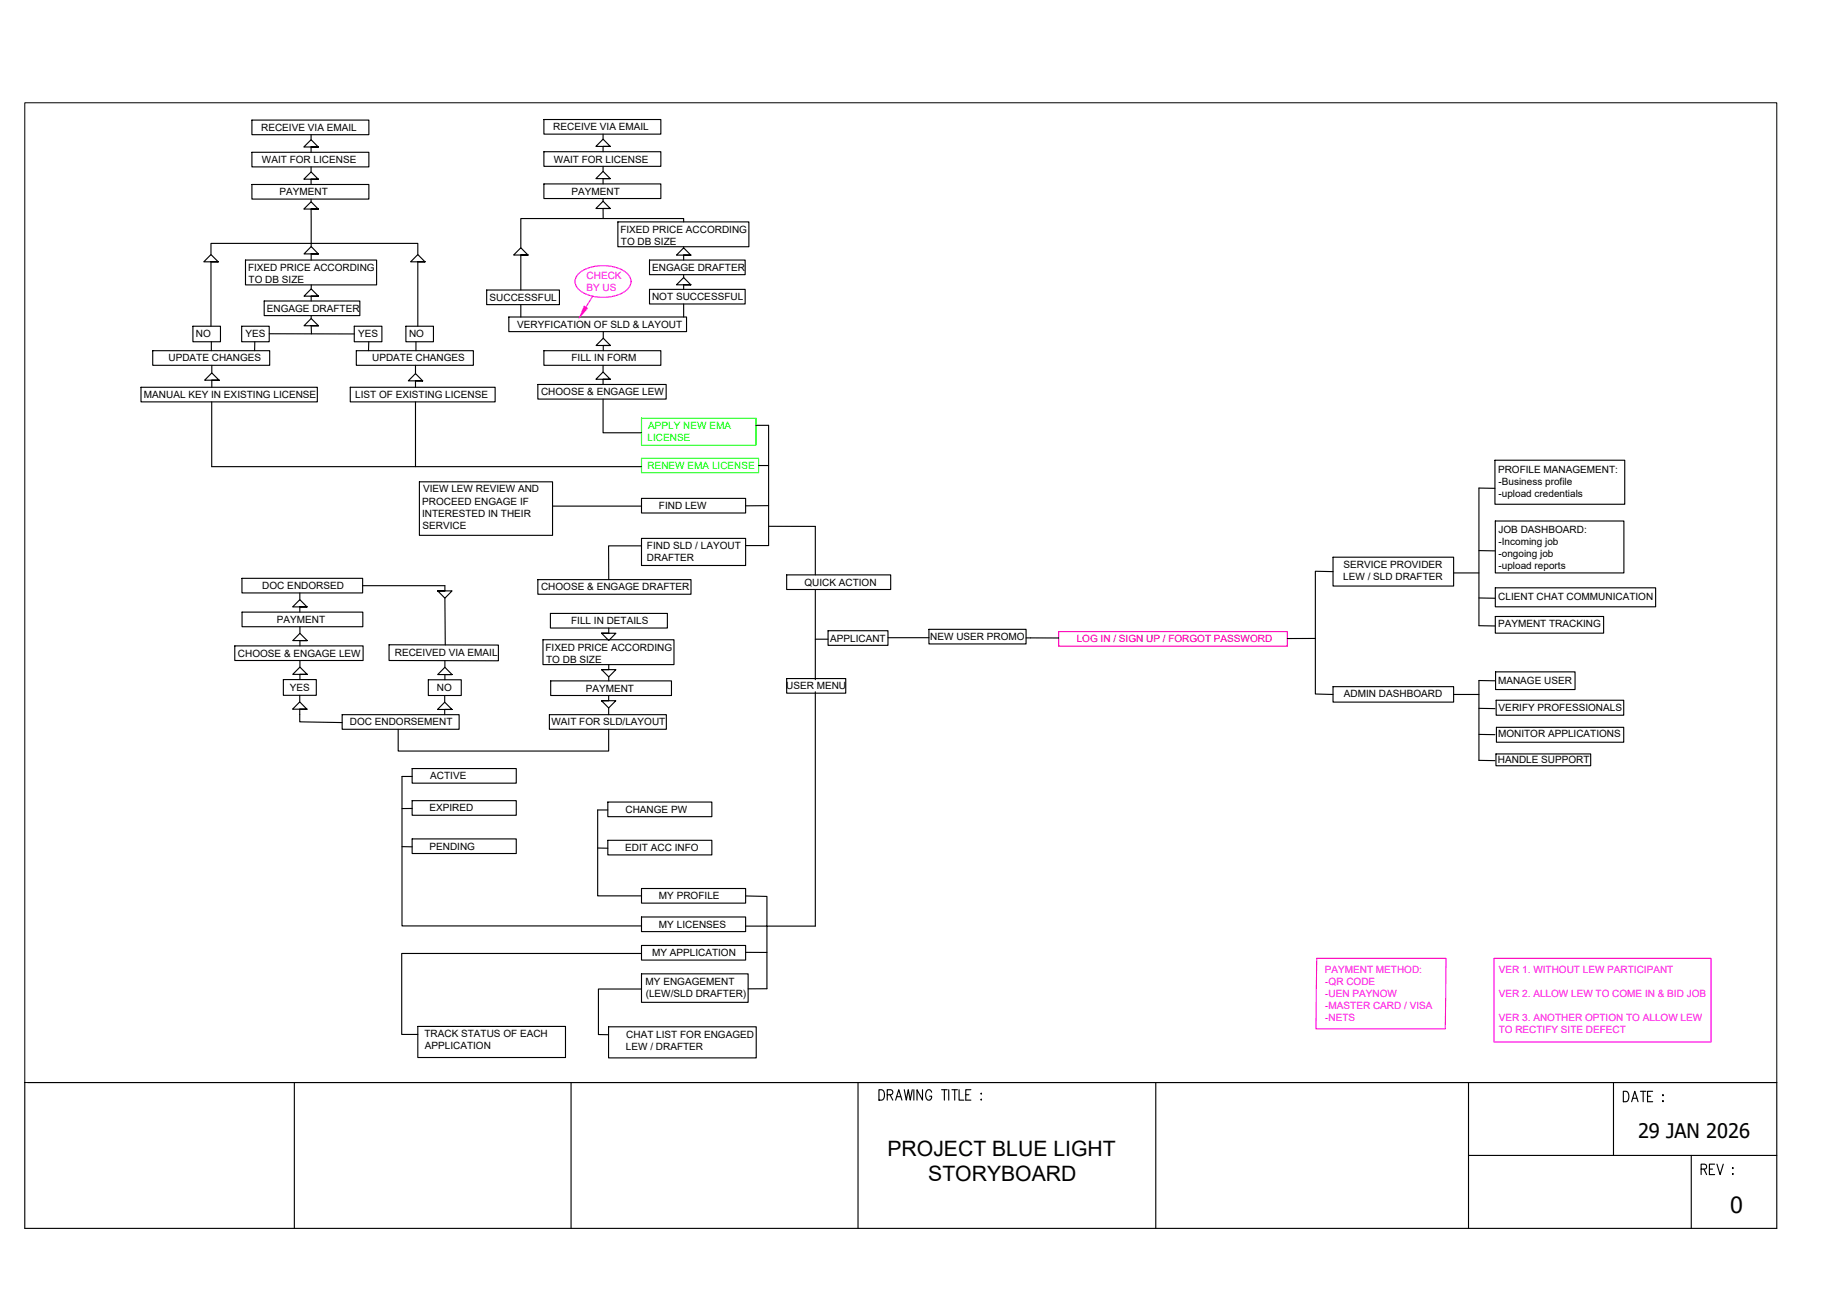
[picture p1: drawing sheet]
<svg xmlns="http://www.w3.org/2000/svg" width="420mm" height="297mm" viewBox="0 0 420 297" stroke-linecap="round" stroke-linejoin="round" font-family="sans-serif">
<!-- layer: 0 -->
<path d="M240.8 143.6h52v3.4h-52z" fill="none" stroke="#f00" stroke-width=".25"/>
<g fill="none" stroke="#000" stroke-width=".25">
<path d="M57.3 34.6h26.6v3.4h-26.6zM57.3 27.3h26.6v3.3h-26.6zM70.8 30.6v1.2M70.8 38v1.1M72.4 33.4l-1.6-1.6-1.7 1.6h3.3h-1.6v1.2M123.7 34.5h26.6v3.3h-26.6zM123.7 27.2h26.6v3.3h-26.6zM137.2 30.5v1.2M137.2 37.8v1.2M138.8 33.3l-1.6-1.6-1.6 1.6h3.2h-1.6v1.2M48 57.9v-2.5h47v2.5M49.6 59.5l-1.6-1.6-1.6 1.6h3.2h-1.6v14.7"/>
<path d="M55.8 59.1h29.9v5.7h-29.9zM57.3 42h26.6v3.3h-26.6zM70.8 45.3v.6M72.4 47.5l-1.6-1.6-1.7 1.6h3.3h-1.6v8.6M72.4 40.8l-1.6-1.7-1.7 1.7h3.3h-1.6v1.2M72.4 57.7l-1.6-1.6-1.6 1.6h3.2h-1.6v1.4M96.7 59.5l-1.7-1.6-1.6 1.6h3.3h-1.7v14.7M120.1 58l-1.6-1.6-1.7 1.6h3.3h-1.6v8M123.7 41.8h26.6v3.4h-26.6zM137.2 45.2v.6M138.8 47.4l-1.6-1.6-1.6 1.6h3.2h-1.6v2.3M138.8 40.6l-1.6-1.6-1.6 1.6h3.2h-1.6v1.2"/>
<path d="M140.6 50.5h29.8v5.6h-29.8zM147.8 59.1h21.7v3.4h-21.7zM155.5 50.5v-.8h-37v6.7M155.5 56.1v.3M157.1 58l-1.6-1.6-1.6 1.6h3.2h-1.6v1.1M34.7 79.8h26.6v3.3h-26.6zM43.9 74.2h6.3v3.5h-6.3zM48.1 77.7v2.1M55 74.2h6.2v3.5h-6.2zM58 77.7l-.1 2.1M60.1 68.5h21.8v3.3h-21.8zM61.2 75.9l19.4 .1"/>
<path d="M70.8 71.8v.6M70.8 64.8v.9M72.4 74.1l-1.6-1.7-1.6 1.7h3.2h-1.6l.1 1.8M72.4 67.4l-1.6-1.7-1.6 1.7h3.2h-1.6v1.1M80.6 74.2h6.3v3.5h-6.3zM81.1 79.8h26.6v3.3h-26.6zM83.9 77.7l-.1 2.1M92.3 74.2h6.3v3.5h-6.3zM94.6 77.7v2.1M110.7 66h16.6v3.3h-16.6zM115.7 72.1h40.5v3.3h-40.5zM118.5 69.3v2.8"/>
<path d="M123.7 79.8h26.6v3.3h-26.6zM137.2 75.4v1.5M138.9 78.6l-1.7-1.7-1.6 1.7h3.3h-1.7v1.2M147.8 65.8h21.7v3.3h-21.7zM155.5 62.5v.6M155.5 69.1v3M157.1 64.8l-1.6-1.7-1.6 1.7h3.2h-1.6v1M32.1 88.1h40.1v3.3h-40.1zM48.2 91.4v14.7h97.7M48.2 83.1v1.7M49.8 86.5l-1.6-1.7-1.6 1.7h3.2h-1.6v1.6M79.7 88.1h32.9v3.3h-32.9z"/>
<path d="M94.5 83.1v1.9M94.5 91.4v14.7M96.1 86.6l-1.6-1.6-1.6 1.6h3.2h-1.6v1.5M122.4 87.4h29.1v3.4h-29.1zM137.2 90.8v7.6h8.7M137.2 83.1v1.5M138.8 86.3l-1.6-1.7-1.6 1.7h3.2h-1.6v1.1M172 96.7h2.8v27.4h-5.2M95.4 109.6h30.3v12.2h-30.3zM125.7 115.1h20.2M145.9 113.4h23.7v3.3h-23.7zM172.6 105.9h2.2"/>
<path d="M174.8 115h-5.2M174.8 119.7h10.7v11.1M340.1 104.7h29.5v10h-29.5zM340.1 111.1l-3.7-.1v31.3l3.7 .1M340.2 118.5h29.2v11.8h-29.2zM55 131.5h27.5v3.4h-27.5zM55.1 139.2h27.4v3.3h-27.4zM68.2 134.9v1.5M69.8 138l-1.6-1.6-1.6 1.6h3.2h-1.6v1.2M82.5 133.2h18.7v1.2h-1.6h3.2l-1.6 1.6-1.6-1.6M101.2 136l.1 10.7M122.4 131.8h34.8v3.4h-34.8z"/>
<path d="M125.2 139.5h26.6v3.3h-26.6zM145.9 122.5h23.7v6.1h-23.7zM145.9 124.1h-7.5l.1 7.7M179 130.8h23.6v3.3h-23.6zM185.5 134.1v11.3M303.2 126.7h27.5v6.6h-27.5zM303.2 130l-4-.1v15.3M330.7 130.3h5.7M336.4 125.2l3.7 .1M336.4 136l3.7 .1M340.2 133.7h36.4v4.3h-36.4zM53.4 146.9h29.2v3.3h-29.2z"/>
<path d="M64.5 154.6h7.5v3.5h-7.5zM68.2 158.1v1.5M68.2 142.5v1.5M68.2 150.2v1.5M69.9 153.4l-1.7-1.7-1.6 1.7h3.3h-1.7v1.2M69.9 145.7l-1.7-1.7-1.6 1.7h3.3h-1.7v1.2M88.5 146.6l24.9 .1v3.6l-24.9-.1zM97.4 154.6h7.5v3.6h-7.5zM101.2 158.2v1.5M101.2 150.3v1.5M102.8 153.4l-1.6-1.6-1.6 1.6h3.2h-1.6v1.2M123.5 145.5h29.8v5.7h-29.8z"/>
<path d="M125.3 154.9h27.4v3.3h-27.4zM138.5 158.2v1.2h-1.7h3.3l-1.6 1.6-1.7-1.6M138.5 142.8v1.2h-1.7h3.3l-1.6 1.7-1.7-1.7M138.5 151.2v1.1h-1.7h3.3l-1.6 1.7-1.7-1.7M138.5 154v.9M179 154.3h13.4v3.4h-13.4zM185.5 157.3v53.3h-11v14.3h-4.3M188.4 143.5h13.6v3.3h-13.6zM188.4 145.4h-2.9v9.2M202 145h9.3M211.3 143.1h22.1v3.4h-22.1zM233.4 145.1h7.4"/>
<path d="M299.2 145.2v12.6l4 .2M299.2 145.2h-6.4M303.2 156.2h27.5v3.5h-27.5zM330.7 158h5.7M340.1 154.8h-3.7v18.1l3.7 .1M340.2 140.2h24.6v3.8h-24.6zM340.2 152.8h18.1v4h-18.1zM340.3 159.3h29.1v3.4h-29.1zM69.8 161.3l-1.6-1.7-1.6 1.7h3.2h-1.6v2.9l9.6 .1M77.8 162.5h26.6v3.4h-26.6zM90.6 165.9v4.9h47.9v-4.9M93.8 176.6h-2.4v34h54.5"/>
<path d="M93.8 174.8h23.6v3.3h-23.6zM102.8 161.4l-1.6-1.7-1.7 1.7h3.3h-1.6v1.1M125 162.5h26.6v3.4h-26.6zM138.5 161v1.5M336.4 161.1l3.7 .1M336.4 167l3.7 .1M340.3 171.5h21.6v2.7h-21.6zM340.4 165.4h29v3.4h-29zM91.4 192.6h2.4M93.8 190.8h23.6v3.3h-23.6zM93.8 182.1h23.6v3.3h-23.6zM93.8 183.9h-2.4"/>
<path d="M136 192.9h2.3M138.3 184.2h-2.3v19.6h9.9M138.3 191.1h23.6v3.3h-23.6zM138.3 182.4h23.6v3.3h-23.6zM145.9 208.6h23.7v3.3h-23.7zM145.9 202.1h23.7v3.3h-23.7zM145.9 215h23.7v3.4h-23.7zM145.9 216.9h-54.5v18.4h3.6M169.6 203.8l4.9 .1v6.7h-4.9M169.6 216.6h4.9M95 233.5h33.6v7h-33.6zM138.4 233.5h33.6v7.1h-33.6z"/>
<path d="M145.9 221.5h24.3v6.5h-24.3zM145.9 224.9h-9.8v10.4h2.3M5.6 246.2v33.2h398.6v-33.2h-397.9M67 246.2v33.2M129.9 246.2v33.2M195.2 246.2v33.2M262.9 246.2v33.2M334.1 246.2v33.2M367 246.2v16.6M384.7 262.8v16.6"/>
</g>
<path d="M145.9 95.1h26.1v6.2h-26.1zM145.9 104.2h26.7v3.4h-26.7z" fill="none" stroke="#0f0" stroke-width=".25"/>
<path d="M131.7 62.2a9.4 9.4 0 0 1 11 0 2.46 2.46 0 0 1-.6 4.2 9.6 9.6 0 0 1-10.4-.6 2.34 2.34 0 0 1 0-3.6zM134.9 67.4l-1.6 2.5M299.5 218h29.4l-.1 16h-29.4zM339.9 218h49.3v19h-49.3z" fill="none" stroke="#f0f" stroke-width=".25"/>
<path d="M132.9 69.6l.7 .5-1.7 2z" fill="#f0f" stroke="#f0f" stroke-width=".23"/>
<path d="M5.6 23.4h398.6v222.8h-398.6z" fill="none" stroke="#000" stroke-width=".23"/>
<!-- layer: TXT -->
<g fill="none" stroke="#000" stroke-width=".25">
<path d="M199.9 247.8a1.25 1.25 0 0 1 1.3 .7 1.25 1.25 0 0 1-.2 1.4l-.4 .3h-.7zM201.8 249l1.1-.1 .2-.4-.2-.5-1.1-.2v2.4M202.5 249l.6 1.2M203.7 250.2l.8-2.4 .7 2.4M204 249.4h.9M205.7 247.8l.5 2.4 .4-2.4 .5 2.4 .4-2.4M207.9 247.8v2.4M209.9 247.8v2.4l-1.3-2.4v2.4M211.9 248.4a.63 .63 0 0 0-.6-.6 .63 .63 0 0 0-.6 .6v1.3a.65 .65 0 0 0 .8 .5 .65 .65 0 0 0 .4-.9h-.4M214.2 247.8h1.3M214.8 247.8v2.4M215.8 247.8v2.4"/>
<path d="M216.5 247.8h1.3M217.2 247.8v2.4M218.2 247.8v2.4h1.1M219.7 249h.7M220.9 247.8h-1.2v2.4h1.2M223.2 248.7v.2zM223.2 250v.2zM369.3 248.2h.6a1.42 1.42 0 0 1 0 2.4h-.6zM371.2 250.6l.7-2.4 .7 2.4M371.4 249.8h.9M373.2 248.2h1.2M373.8 248.2v2.4"/>
<path d="M374.8 249.3h.7M375.9 248.2h-1.1v2.4h1.1M378.3 249v.2zM378.3 250.3v.3zM334.1 262.8h70.1M387 265.9h.8a.57 .57 0 0 0 .4-.6 .57 .57 0 0 0-.4-.5h-.8v2.4M387.6 265.9l.6 1.3M388.9 265.9h.7M390 264.8h-1.1v2.4h1.1M390.6 264.8l.7 2.4 .7-2.4M394.1 265.7h.2zM394.2 266.9v.3z"/>
</g>
<text font-size="5.3" x="393.6" y="275.9">0</text>
<g font-size="4.8">
<text x="201.9" y="263">PROJECT BLUE LIGHT</text>
<text x="211.2" y="268.6">STORYBOARD</text>
</g>
<text font-size="4.6" x="372.6" y="258.9">29 JAN 2026</text>
<g font-size="2.3">
<text x="59.4" y="29.8">RECEIVE VIA EMAIL</text>
<text x="125.9" y="29.6">RECEIVE VIA EMAIL</text>
<text x="59.6" y="37.1">WAIT FOR LICENSE</text>
<text x="126" y="37">WAIT FOR LICENSE</text>
<text x="63.6" y="44.4">PAYMENT</text>
<text x="130" y="44.2">PAYMENT</text>
<text x="141.1" y="52.9">FIXED PRICE ACCORDING</text>
<text x="141.3" y="55.7">TO DB SIZE</text>
<text x="56.4" y="61.6">FIXED PRICE ACCORDING</text>
<text x="56.6" y="64.3">TO DB SIZE</text>
<text x="148.3" y="61.6">ENGAGE DRAFTER</text>
<text x="60.7" y="70.9">ENGAGE DRAFTER</text>
<text x="111.4" y="68.4">SUCCESSFUL</text>
<text x="148.3" y="68.3">NOT SUCCESSFUL</text>
<text x="44.6" y="76.7">NO</text>
<text x="55.8" y="76.7">YES</text>
<text x="81.5" y="76.7">YES</text>
<text x="93.1" y="76.7">NO</text>
<text x="117.7" y="74.6">VERYFICATION OF SLD &amp; LAYOUT</text>
<text x="38.3" y="82.2">UPDATE CHANGES</text>
<text x="84.7" y="82.2">UPDATE CHANGES</text>
<text x="130" y="82.2">FILL IN FORM</text>
<text x="123.1" y="89.9">CHOOSE &amp; ENGAGE LEW</text>
<text x="32.8" y="90.5">MANUAL KEY IN EXISTING LICENSE</text>
<text x="80.8" y="90.5">LIST OF EXISTING LICENSE</text>
<text x="340.8" y="107.6">PROFILE MANAGEMENT:</text>
<text x="96.2" y="112">VIEW LEW REVIEW AND</text>
<text x="340.9" y="110.4">-Business profile</text>
<text x="340.9" y="113.1">-upload credentials</text>
<text x="96" y="117.5">INTERESTED IN THEIR</text>
<text x="96.1" y="114.8">PROCEED ENGAGE IF</text>
<text x="149.9" y="115.8">FIND LEW</text>
<text x="96.1" y="120.2">SERVICE</text>
<text x="147.2" y="124.9">FIND SLD / LAYOUT</text>
<text x="340.9" y="121.2">JOB DASHBOARD:</text>
<text x="340.9" y="123.9">-Incoming job</text>
<text x="147.2" y="127.6">DRAFTER</text>
<text x="305.6" y="131.9">LEW / SLD DRAFTER</text>
<text x="305.6" y="129.2">SERVICE PROVIDER</text>
<text x="340.9" y="126.7">-ongoing job</text>
<text x="340.9" y="129.4">-upload reports</text>
<text x="59.7" y="134">DOC ENDORSED</text>
<text x="123.1" y="134.3">CHOOSE &amp; ENGAGE DRAFTER</text>
<text x="183" y="133.2">QUICK ACTION</text>
<text x="340.8" y="136.4">CLIENT CHAT COMMUNICATION</text>
<text x="63" y="141.6">PAYMENT</text>
<text x="129.9" y="142">FILL IN DETAILS</text>
<text x="340.8" y="142.7">PAYMENT TRACKING</text>
<text x="54.1" y="149.3">CHOOSE &amp; ENGAGE LEW</text>
<text x="89.8" y="149.2">RECEIVED VIA EMAIL</text>
<text x="124.1" y="148">FIXED PRICE ACCORDING</text>
<text x="188.8" y="145.9">APPLICANT</text>
<text x="211.6" y="145.6">NEW USER PROMO</text>
<text x="124.2" y="150.7">TO DB SIZE</text>
<text x="340.8" y="155.5">MANAGE USER</text>
<text x="66" y="157.1">YES</text>
<text x="99.4" y="157.2">NO</text>
<text x="133.2" y="157.3">PAYMENT</text>
<text x="178.8" y="156.8">USER MENU</text>
<text x="305.7" y="158.6">ADMIN DASHBOARD</text>
<text x="340.9" y="161.8">VERIFY PROFESSIONALS</text>
<text x="79.6" y="165">DOC ENDORSEMENT</text>
<text x="125.5" y="165">WAIT FOR SLD/LAYOUT</text>
<text x="340.8" y="167.7">MONITOR APPLICATIONS</text>
<text x="340.7" y="173.6">HANDLE SUPPORT</text>
<text x="97.9" y="177.3">ACTIVE</text>
<text x="97.7" y="184.5">EXPIRED</text>
<text x="142.3" y="184.9">CHANGE PW</text>
<text x="97.7" y="193.3">PENDING</text>
<text x="142.2" y="193.6">EDIT ACC INFO</text>
<text x="149.9" y="204.5">MY PROFILE</text>
<text x="149.9" y="211">MY LICENSES</text>
<text x="148.3" y="217.5">MY APPLICATION</text>
<text x="146.9" y="224">MY ENGAGEMENT</text>
<text x="146.9" y="226.7">(LEW/SLD DRAFTER)</text>
<text x="96.6" y="235.9">TRACK STATUS OF EACH</text>
<text x="96.6" y="238.7">APPLICATION</text>
<text x="142.4" y="238.7">LEW / DRAFTER</text>
<text x="142.5" y="236">CHAT LIST FOR ENGAGED</text>
</g>
<g font-size="2.3" fill="#f0f">
<text x="133.4" y="63.4">CHECK</text>
<text x="133.4" y="66.2">BY US</text>
<text x="301.4" y="221.2">PAYMENT METHOD:</text>
<text x="341" y="221.2">VER 1. WITHOUT LEW PARTICIPANT</text>
<text x="301.5" y="224">-QR CODE</text>
<text x="301.5" y="226.7">-UEN PAYNOW</text>
<text x="341" y="226.7">VER 2. ALLOW LEW TO COME IN &amp; BID JOB</text>
<text x="301.5" y="229.5">-MASTER CARD / VISA</text>
<text x="301.5" y="232.2">-NETS</text>
<text x="341" y="232.2">VER 3. ANOTHER OPTION TO ALLOW LEW</text>
<text x="340.9" y="234.9">TO RECTIFY SITE DEFECT</text>
</g>
<g font-size="2.3" fill="#0f0">
<text x="147.3" y="100.3">LICENSE</text>
<text x="147.5" y="97.5">APPLY NEW EMA</text>
<text x="147.3" y="106.7">RENEW EMA LICENSE</text>
</g>
<text font-size="2.3" fill="#f00" x="244.9" y="146.1">LOG IN / SIGN UP / FORGOT PASSWORD</text>
</svg>
